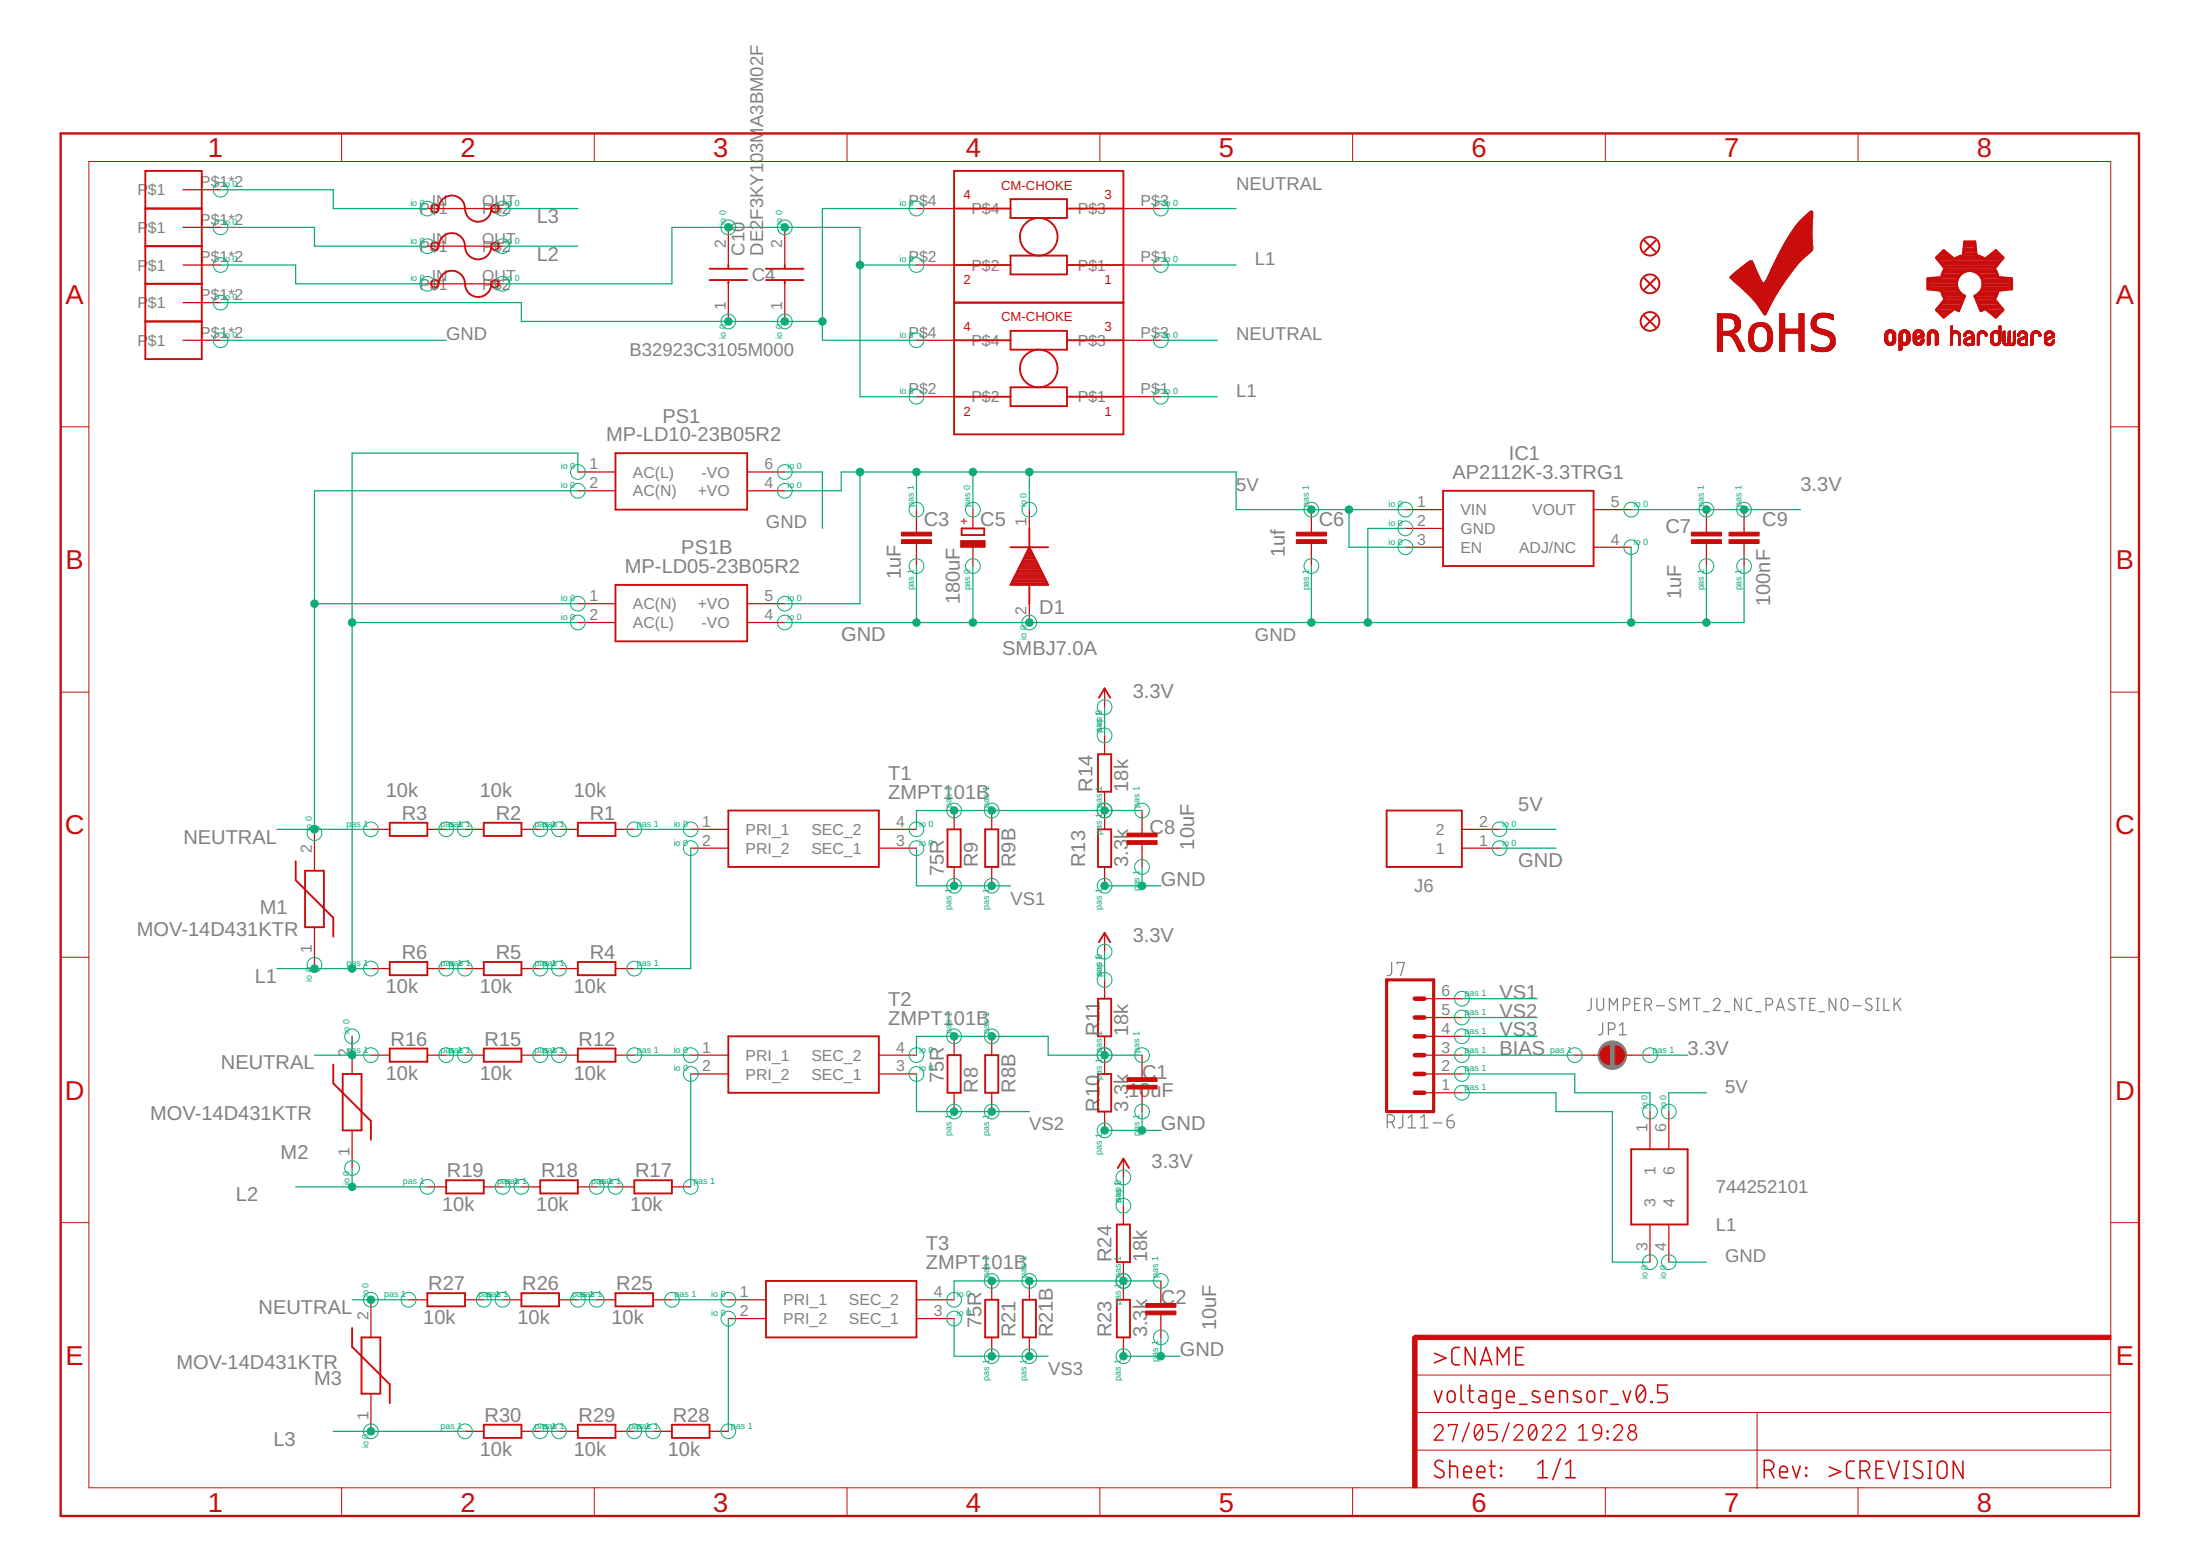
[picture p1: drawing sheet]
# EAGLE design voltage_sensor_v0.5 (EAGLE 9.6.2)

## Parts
C1  10uF  C-EUC0603  [C0603]
C2  10uF  C-EUC0603  [C0603]
C3  1uF  C-EUC0603  [C0603]
C4  B32923C3105M000  [B32923C_(26.5_X_12)]
C5  180uF  CPOL-EUC  [PANASONIC_C]
C6  1uf  C-EUC0603  [C0603]
C7  1uF  C-EUC0603  [C0603]
C8  10uF  C-EUC0603  [C0603]
C9  100nF  C-EUC0603  [C0603]
C10  DE2F3KY103MA3BM02F  [DE2F3KY103MA3BM02F]
D1  SMBJ7.0A  [DIOM5336X244N]
F1  2A/250V  BEL1AFUSE  [BELFUSE1A]
F2  2A/250V  BEL1AFUSE  [BELFUSE1A]
F3  2A/250V  BEL1AFUSE  [BELFUSE1A]
FD1  FIDUCIAL1X2  [FIDUCIAL-1X2]
FD2  FIDUCIAL1X2  [FIDUCIAL-1X2]
FD3  FIDUCIAL1X2  [FIDUCIAL-1X2]
IC1  AP2112K-3.3TRG1  [SOT95P282X130-5N]
J1  1905010  [1905010]
J3  1905010  [1905010]
J4  1905010  [1905010]
J5  1905010  [1905010]
J6  20020316-H021B01LF  [20020316H021B01LF]
J7  RJ11-6  [RJ11-6]
JP1  JUMPER-SMT_2_NC_PASTE_NO-SILK  [SMT-JUMPER_2_NC_PASTE_NO-SILK]
L1  744252101  [744252101]
LOGO1  ROHS_LOGO  [ROHS_LOGO_0.18_IN]
LOGO2  OSHW-LOGOS-COPPER  [OSHW-LOGO-S_COPPER]
M1  MOV-14D431KTR  [MOV14D431KTR]
M2  MOV-14D431KTR  [MOV14D431KTR]
M3  MOV-14D431KTR  [MOV14D431KTR]
PS1  MP-LD10-23B05R2  MP-LD10-23B12R2  [MPLD1023B12R2]
PS1B  MP-LD05-23B05R2  MP-LD05-23B03R2  [MPLD0523B03R2]
R1  10k  R-EU_R0603  [R0603]
R2  10k  R-EU_R0603  [R0603]
R3  10k  R-EU_R0603  [R0603]
R4  10k  R-EU_R0603  [R0603]
R5  10k  R-EU_R0603  [R0603]
R6  10k  R-EU_R0603  [R0603]
R8  75R  R-EU_R0603  [R0603]
R8B  R-EU_0204/7  [0204/7]
R9  75R  R-EU_R0603  [R0603]
R9B  R-EU_0204/7  [0204/7]
R10  3.3k  R-EU_R0603  [R0603]
R11  18k  R-EU_R0603  [R0603]
R12  10k  R-EU_R0603  [R0603]
R13  3.3k  R-EU_R0603  [R0603]
R14  18k  R-EU_R0603  [R0603]
R15  10k  R-EU_R0603  [R0603]
R16  10k  R-EU_R0603  [R0603]
R17  10k  R-EU_R0603  [R0603]
R18  10k  R-EU_R0603  [R0603]
R19  10k  R-EU_R0603  [R0603]
R21  75R  R-EU_R0603  [R0603]
R21B  R-EU_0204/7  [0204/7]
R23  3.3k  R-EU_R0603  [R0603]
R24  18k  R-EU_R0603  [R0603]
R25  10k  R-EU_R0603  [R0603]
R26  10k  R-EU_R0603  [R0603]
R27  10k  R-EU_R0603  [R0603]
R28  10k  R-EU_R0603  [R0603]
R29  10k  R-EU_R0603  [R0603]
R30  10k  R-EU_R0603  [R0603]
T1  ZMPT101B  [ZMPT101B]
T2  ZMPT101B  [ZMPT101B]
T3  ZMPT101B  [ZMPT101B]
U$1  47mH  RN114-0.3-02-47M  [RN114-0.3-02-47M]
U$1B  RN214-0.3-02-47M  [RN214-0.3-02-47M]
U$6  1905010  [1905010]

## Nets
3.3V: C7.1 C9.1 IC1.5(VOUT) JP1.2 R11.2 R14.2 R24.2
5V: C3.1 C5.+ C6.1 D1.1(K) IC1.1(VIN) IC1.3(EN) J6.2 L1.6 PS1.4(+VO) PS1B.5(+VO)
BIAS: J7.3 JP1.1
GND: C1.2 C2.2 C3.2 C5.- C6.2 C7.2 C8.2 C9.2 D1.2(A) IC1.2(GND) IC1.4(ADJ/NC) J1.P$1 J1.P$2 J6.1 L1.4 PS1.6(-VO) PS1B.4(-VO) R10.2 R13.2 R23.2
L1: M1.1 PS1.1(AC(L)) PS1B.2(AC(L)) R6.2 U$1.P$1 U$1B.P$1
L2: F2.OUT M2.1 R19.2
L3: F3.OUT M3.1 R30.2
N$1: R1.1 T1.1(PRI_1)
N$2: R4.1 T1.2(PRI_2)
N$3: R1.2 R2.1
N$4: R4.2 R5.1
N$5: R5.2 R6.1
N$6: R2.2 R3.1
N$7: F1.IN J3.P$1 J3.P$2
N$8: F2.IN J4.P$1 J4.P$2
N$9: C1.1 R8.2 R8B.2 R10.1 R11.1 T2.4(SEC_2)
N$10: R12.1 T2.1(PRI_1)
N$11: R17.1 T2.2(PRI_2)
N$12: R12.2 R15.1
N$13: R17.2 R18.1
N$14: R18.2 R19.1
N$15: R15.2 R16.1
N$16: F3.IN J5.P$1 J5.P$2
N$18: J7.2 L1.1
N$19: R25.1 T3.1(PRI_1)
N$20: R28.1 T3.2(PRI_2)
N$21: R25.2 R26.1
N$22: R28.2 R29.1
N$23: R29.2 R30.1
N$24: R26.2 R27.1
N$25: C2.1 R21.2 R21B.2 R23.1 R24.1 T3.4(SEC_2)
N$26: C8.1 R9.2 R9B.2 R13.1 R14.1 T1.4(SEC_2)
N$27: J7.1 L1.3
N$28: C4.1 C10.1 U$1.P$4 U$1B.P$4 U$6.P$1 U$6.P$2
N$29: C4.2 C10.2 F1.OUT U$1.P$2 U$1B.P$2
NEUTRAL: M1.2 M2.2 M3.2 PS1.2(AC(N)) PS1B.1(AC(N)) R3.2 R16.2 R27.2 U$1.P$3 U$1B.P$3
VS1: J7.6 R9.1 R9B.1 T1.3(SEC_1)
VS2: J7.5 R8.1 R8B.1 T2.3(SEC_1)
VS3: J7.4 R21.1 R21B.1 T3.3(SEC_1)

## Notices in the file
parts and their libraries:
SparkFun-Connectors: Licensing: CC v3.0 Share-Alike You are welcome to use this library for commercial purposes.
SparkFun-Aesthetics: Licensing: Creative Commons ShareAlike 4.0 International - https://creativecommons.org/licenses/by-sa/4.0
